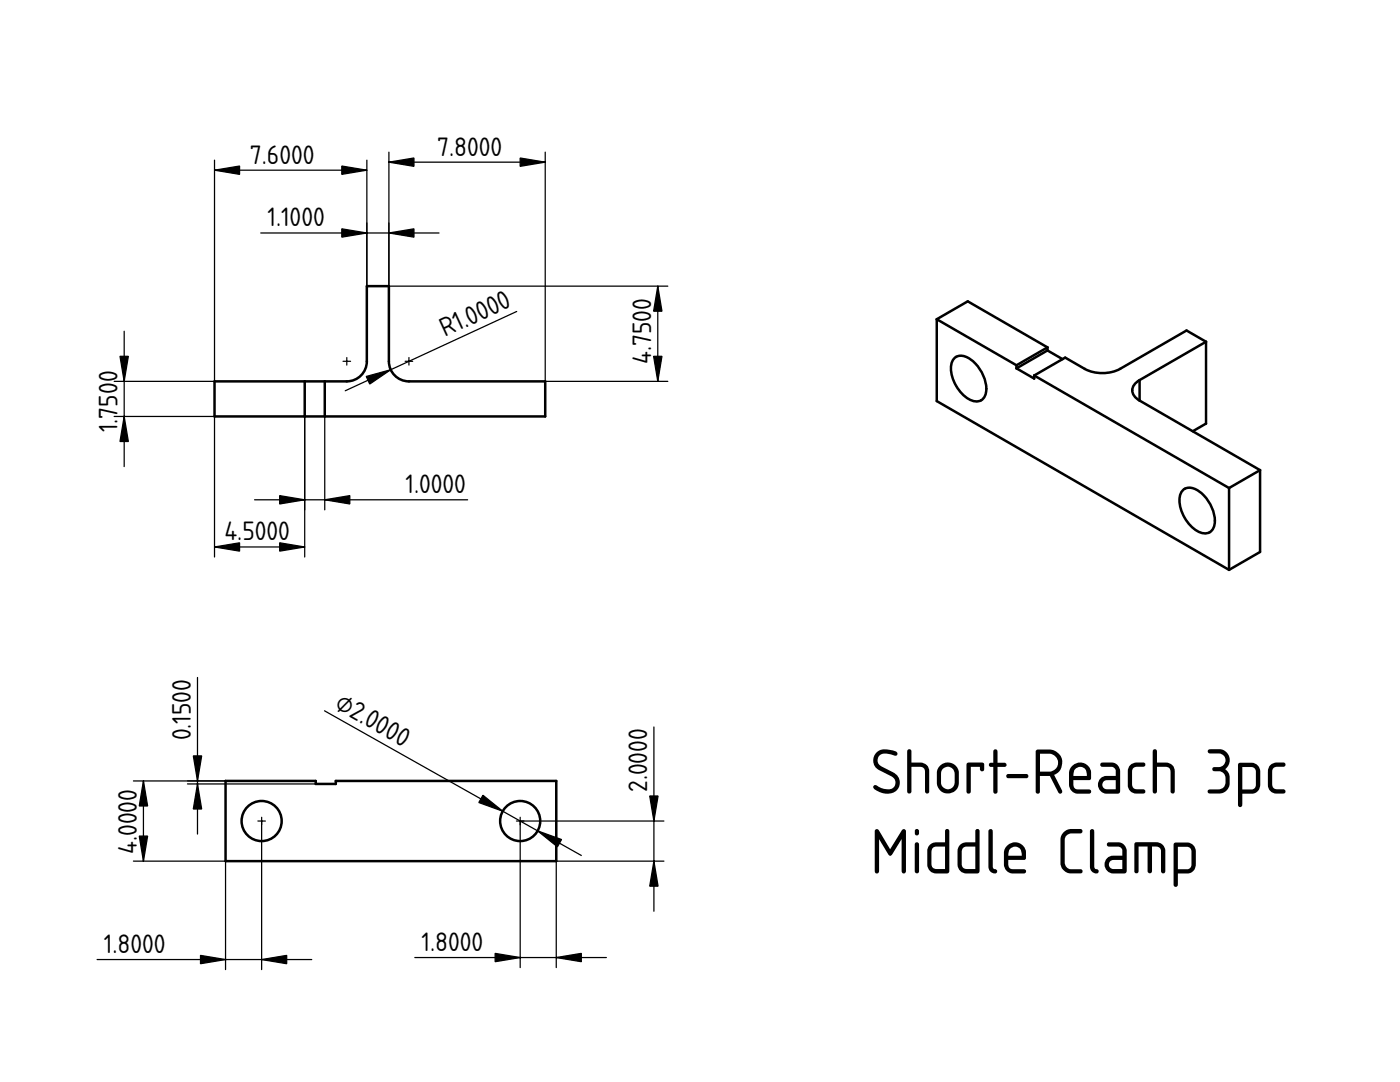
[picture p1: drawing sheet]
<svg xmlns="http://www.w3.org/2000/svg" width="279mm" height="216mm" viewBox="0 0 279 216" stroke-linecap="round" stroke-linejoin="round" font-family="sans-serif">
<path d="M75.8 70.1h.1" fill="none" stroke="#000" stroke-width=".2"/>
<path d="M73.2 57.1h4.4v15a4 4 0 0 0 4 4h27.2v7h-44v-7h4.4a4 4 0 0 0 4-4z" fill-rule="evenodd" fill="#fff"/>
<path d="M75.8 70.1h.1" fill="none" stroke="#000" stroke-width=".2"/>
<g fill="#fff">
<path d="M42.8 76.1h18v7h-18z" fill-rule="evenodd"/>
<path d="M60.8 76.1h4v7h-4z" fill-rule="evenodd"/>
</g>
<path d="M42.8 76.1h26.4a4 4 0 0 0 4-4v-15h4.4v15a4 4 0 0 0 4 4h27.2v7h-66zM60.8 76.1v7M64.8 76.1v7" fill="none" stroke="#000" stroke-width=".5"/>
<g fill="#000" stroke="#080808" stroke-width=".25">
<path d="M69.2 71.3v1.5zM68.5 72.1h1.5z" fill-rule="evenodd"/>
<path d="M81.6 71.3v1.5zM80.9 72.1h1.5z" fill-rule="evenodd"/>
</g>
<path d="M75.8 70.1h.1" fill="none" stroke="#000" stroke-width=".2"/>
<g fill="none" stroke="#000" stroke-width=".25">
<path d="M42.8 32v44.1h-20M42.8 34h30.4M73.2 32v25.1M77.6 30.4v26.7h55.7M77.6 32.4h31.2M108.8 30.4v45.7h24.5M52 46.5h35.6M131.3 57.1v19M24.8 66.1v27M103.1 62.2l-34.2 15.8M22.8 83.1h20v28M50.8 99.7h42.5"/>
<path d="M60.8 83.1v28M64.8 83.1v18.6M42.8 109.1h18"/>
</g>
<g fill="#000" stroke="#000" stroke-width=".25">
<path d="M42.8 34l5-.9v1.7zM68.2 33.1l5 .9-5 .8zM77.6 32.4l5-.9v1.7zM103.8 31.5l5 .9-5 .8zM68.2 45.7l5 .8-5 .8zM77.6 46.5l5-.8v1.6zM131.3 57.1l.8 5h-1.7zM23.9 71.1h1.7l-.8 5zM73.1 75.1l4.9-1.3-4.2 2.8zM130.4 71.1h1.7l-.8 5zM24.8 83.1l.8 5h-1.7zM55.8 98.9l5 .8-5 .9z"/>
<path d="M64.8 99.7l5-.8v1.7zM42.8 109.1l5-.8v1.7zM55.8 108.3l5 .8-5 .9z"/>
</g>
<path d="M45 155.8h18v.6h4v-.6h44v16h-66z" fill-rule="evenodd" fill="#fff"/>
<path d="M78 163.8h.1" fill="none" stroke="#000" stroke-width=".2"/>
<g fill="#fff">
<circle cx="103.8" cy="163.8" r="4"/>
<circle cx="52.2" cy="163.8" r="4"/>
</g>
<g fill="none" stroke="#000" stroke-width=".5">
<path d="M45 155.8h18v.6h4v-.6h44v16h-66z"/>
<circle cx="52.2" cy="163.8" r="4"/>
<circle cx="103.8" cy="163.8" r="4"/>
</g>
<g fill="#000" stroke="#080808" stroke-width=".25">
<path d="M52.2 163.1v1.5zM51.5 163.8h1.5z" fill-rule="evenodd"/>
<path d="M103.8 163.1v1.5zM103.1 163.8h1.5z" fill-rule="evenodd"/>
</g>
<path d="M78 163.8h.1" fill="none" stroke="#000" stroke-width=".2"/>
<path d="M39.4 135.2v31.2M26.6 155.8h36.4M28.6 155.8v16M37.4 156.4h25.6M64.8 141.8l51.2 28.9M130.5 145.1v36.7M26.6 171.8h18.4v21.7M52.2 163.8v29.7M132.5 171.8h-21.5v21.3M132.5 163.8h-28.7v29.3M19.4 191.5h42.8M82.8 191.1h38.2" fill="none" stroke="#000" stroke-width=".25"/>
<path d="M28.6 155.8l.9 5h-1.7zM38.6 150.8h1.6l-.8 5zM39.4 156.4l.8 5h-1.6zM27.8 166.8h1.7l-.9 5zM96.4 158.7l3.9 3.2-4.7-1.8zM107.3 165.8l4.8 1.7-.9 1.5zM130.5 171.8l.8 5h-1.6zM129.7 158.8h1.6l-.8 5zM40 190.6l5 .9-5 .8zM52.2 191.5l5-.9v1.7zM98.8 190.2l5 .9-5 .8zM111 191.1l5-.9v1.7z" fill="#000" stroke="#000" stroke-width=".25"/>
<path d="M186.9 63.7l6.2-3.6 15.9 9.2v.6l3.1 1.8 .5-.3 3.9 2.2a7.8 7.8 0 0 0 7 0l13.3-7.7 3.9 2.3v16.3l-2.7 1.6 13.5 7.7v16.3l-6.2 3.6-58.4-33.7z" fill-rule="evenodd" fill="#fff"/>
<path d="M219.2 86.9h.1" fill="none" stroke="#000" stroke-width=".2"/>
<path d="M186.9 63.7l16 9.2v.6l3.5 2v-.6l38.9 22.5v16.3l-58.4-33.7z" fill-rule="evenodd" fill="#fff"/>
<path d="M219.2 86.9h.1" fill="none" stroke="#000" stroke-width=".2"/>
<path d="M206.4 74.9l6.2-3.5 3.9 2.2a7.8 7.8 0 0 0 7 0l13.3-7.7 3.9 2.3-13.3 7.6a2.15 2.15 0 0 0-1.4 2.1 2.15 2.15 0 0 0 1.4 2l24.1 13.9-6.2 3.6z" fill-rule="evenodd" fill="#fff"/>
<path d="M219.2 86.9h.1" fill="none" stroke="#000" stroke-width=".2"/>
<g fill="#fff">
<path d="M227.4 75.8l13.3-7.6v16.3l-2.7 1.6-10.6-6.2z" fill-rule="evenodd"/>
<path d="M186.9 63.7l6.2-3.6 15.9 9.2-6.1 3.6z" fill-rule="evenodd"/>
<path d="M245.3 97.4l6.2-3.6v16.3l-6.2 3.6z" fill-rule="evenodd"/>
<path d="M190.4 71.6a2.33 2.33 0 0 1 3.1 0 7.3 7.3 0 0 1 3.2 7.1 1.91 1.91 0 0 1-2.7 1.2 7.4 7.4 0 0 1-4.2-7.1z" fill-rule="evenodd"/>
<path d="M236 97.9a2.33 2.33 0 0 1 3.1 0 7.3 7.3 0 0 1 3.2 7.2 1.91 1.91 0 0 1-2.7 1.2 7.4 7.4 0 0 1-4.1-7.2z" fill-rule="evenodd"/>
<path d="M202.9 73.5l6.1-3.6 3.1 1.8-5.7 3.2v.6z" fill-rule="evenodd"/>
<path d="M226.5 76.6l.9-.8v4.1a2.08 2.08 0 0 1-.9-3.3z" fill-rule="evenodd"/>
<path d="M202.9 72.9l6.1-3.6v.6l-6.1 3.6z" fill-rule="evenodd"/>
</g>
<g fill="none" stroke="#000" stroke-width=".5">
<path d="M186.9 63.7v16.3l58.4 33.7M186.9 63.7l16 9.2M186.9 63.7l6.2-3.6 15.9 9.2M190.4 71.6a2.33 2.33 0 0 1 3.1 0 7.3 7.3 0 0 1 3.2 7.1 1.91 1.91 0 0 1-2.7 1.2 7.4 7.4 0 0 1-4.2-7.1zM202.9 72.9v.6M202.9 73.5l3.5 2v-.6M206.4 74.9l38.9 22.5M209 69.9l3.1 1.8M209 69.3v.6M209 69.3l-6.1 3.6M209 69.9l-6.1 3.6M227.4 75.8a2.15 2.15 0 0 0-1.4 2.1 2.15 2.15 0 0 0 1.4 2"/>
<path d="M227.4 79.9l24.1 13.9M227.4 75.8v4.1M240.7 68.2l-3.9-2.3-13.3 7.7a7.8 7.8 0 0 1-7 0l-3.9-2.2-6.2 3.5M240.7 68.2v16.3l-2.7 1.6M240.7 68.2l-13.3 7.6M236 97.9a2.33 2.33 0 0 1 3.1 0 7.3 7.3 0 0 1 3.2 7.2 1.91 1.91 0 0 1-2.7 1.2 7.4 7.4 0 0 1-4.1-7.2zM245.3 97.4v16.3M251.5 93.8v16.3l-6.2 3.6M251.5 93.8l-6.2 3.6"/>
</g>
<g font-size="12">
<text x="173.7" y="158.4">Short-Reach 3pc</text>
<text x="173.7" y="174.3">Middle Clamp</text>
</g>
<g font-size="5">
<text x="49.9" y="32.6">7.6000</text>
<text x="87.2" y="31">7.8000</text>
<text x="53.4" y="45.2">1.1000</text>
<text x="88.8" y="67.3" transform="rotate(-25 88.8 67.3)">R1.0000</text>
<text x="129.9" y="72.7" transform="rotate(-90 129.9 72.7)">4.7500</text>
<text x="23.5" y="86.2" transform="rotate(-90 23.5 86.2)">1.7500</text>
<text x="80.9" y="98.4">1.0000</text>
<text x="44.8" y="107.8">4.5000</text>
<text x="66.6" y="141.3" transform="rotate(29 66.6 141.3)">⌀2.0000</text>
<text x="38.1" y="147.7" transform="rotate(-90 38.1 147.7)">0.1500</text>
<text x="129.2" y="158.1" transform="rotate(-90 129.2 158.1)">2.0000</text>
<text x="27.3" y="170.4" transform="rotate(-90 27.3 170.4)">4.0000</text>
<text x="20.7" y="190.1">1.8000</text>
<text x="84.1" y="189.7">1.8000</text>
</g>
</svg>
